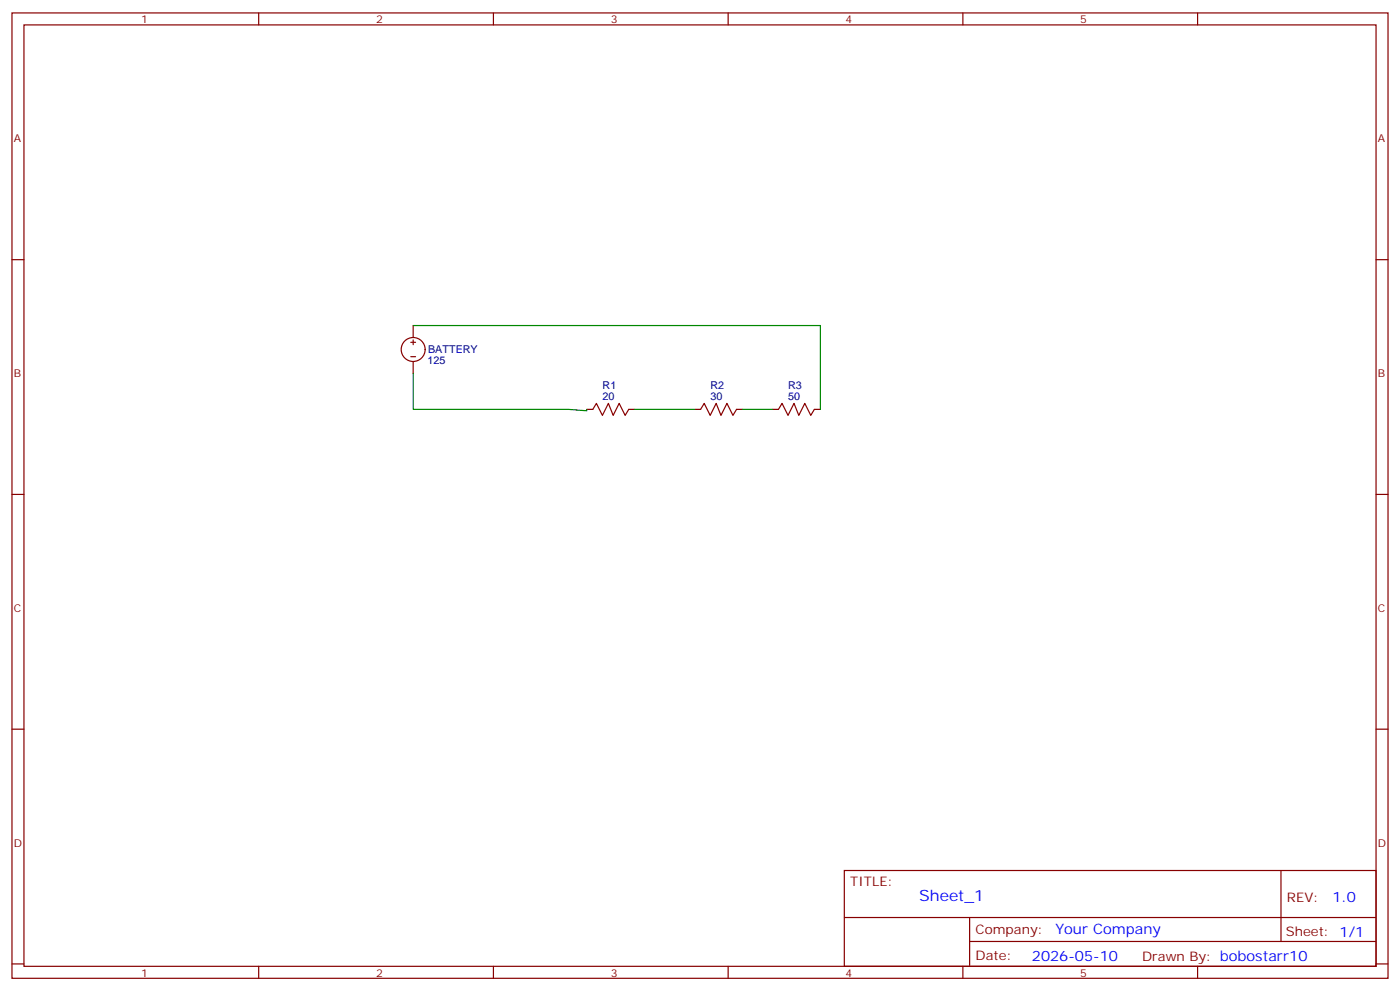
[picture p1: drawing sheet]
<svg xmlns="http://www.w3.org/2000/svg" width="412mm" height="292mm" viewBox="0 0 412 292" stroke-linecap="round" stroke-linejoin="round" font-family="sans-serif">
<g fill="none" stroke="#870000" stroke-width=".35">
<path d="M3.5 3.8h405.4v284.3h-405.4zM7.1 7.3h398.2v277.3h-398.2zM76.2 3.8v3.5M145.3 3.8v3.5M214.5 3.8v3.5M283.6 3.8v3.5M352.8 3.8v3.5M3.5 76.5h3.6M405.3 76.5h3.6M121.7 95.9v3.5M121 100.8h1.4M121 105.1h1.4"/>
<path d="M121.7 100.1v1.4M121.7 106.5v3.5M172.9 120.6h1.7l1.1-1.8 1.7 3.5 1.8-3.5 1.4 3.5 1.8-3.5 1.7 3.5 1.1-1.7h1.8M204.6 120.6h1.8l1-1.8 1.8 3.5 1.8-3.5 1.4 3.5 1.7-3.5 1.8 3.5 1.1-1.7h1.7M227.5 120.6h1.8l1.1-1.8 1.7 3.5 1.8-3.5 1.4 3.5 1.8-3.5 1.7 3.5 1.1-1.7h1.8M3.5 145.6h3.6M405.3 145.6h3.6M3.5 214.8h3.6M405.3 214.8h3.6M248.7 256.4h156.6v28.2h-156.6zM377.3 256.4v20.9M248.7 270.2h156.5"/>
<path d="M285.6 277.3h119.6M285.6 270.2v14.2M3.5 283.9h3.6M76.2 284.6v3.5M145.3 284.6v3.5M214.5 284.6v3.5M283.6 284.6v3.5M352.8 284.6v3.5M405.3 283.9h3.6"/>
<circle cx="121.7" cy="102.9" r="3.5"/>
</g>
<path d="M121.7 95.9h120v24.7M121.7 110v10.6h45.9l5.3 .4v-.4M187 120.6h17.6M218.7 120.6h8.8" fill="none" stroke="#008700" stroke-width=".35"/>
<text font-size="4.6" fill="#00f" x="270.8" y="265.4">Sheet_1</text>
<g font-size="4.2" fill="#00f">
<text x="392.5" y="265.7">1.0</text>
<text x="310.9" y="275.2">Your Company</text>
<text x="304" y="283">2026-05-10</text>
</g>
<g font-size="3.9" fill="#800">
<text x="250.5" y="261">TITLE:</text>
<text x="379.1" y="265.7">REV:</text>
<text x="287.4" y="275.2">Company:</text>
<text x="378.7" y="275.8">Sheet: 1/1</text>
<text x="287.4" y="282.9">Date:</text>
<text x="336.4" y="282.9">Drawn By: bobostarr10</text>
</g>
<g font-size="3.2" fill="#800">
<text x="41.6" y="6.8">1</text>
<text x="110.8" y="6.8">2</text>
<text x="179.9" y="6.8">3</text>
<text x="249.1" y="6.8">4</text>
<text x="318.2" y="6.8">5</text>
<text x="4.1" y="41.9">A</text>
<text x="405.9" y="41.9">A</text>
<text x="4.1" y="111.1">B</text>
<text x="405.9" y="111.1">B</text>
<text x="4.1" y="180.2">C</text>
<text x="405.9" y="180.2">C</text>
<text x="4.1" y="249.3">D</text>
<text x="405.9" y="249.3">D</text>
<text x="41.6" y="287.6">1</text>
<text x="110.8" y="287.6">2</text>
<text x="179.9" y="287.6">3</text>
<text x="249.1" y="287.6">4</text>
<text x="318.2" y="287.6">5</text>
</g>
<g font-size="3.2" fill="#000080">
<text x="125.9" y="107.3">125</text>
<text x="126.1" y="104.1">BATTERY</text>
<text x="177.5" y="117.8">20</text>
<text x="177.5" y="114.5">R1</text>
<text x="209.2" y="117.8">30</text>
<text x="209.2" y="114.5">R2</text>
<text x="232.2" y="117.8">50</text>
<text x="232.2" y="114.5">R3</text>
</g>
</svg>
